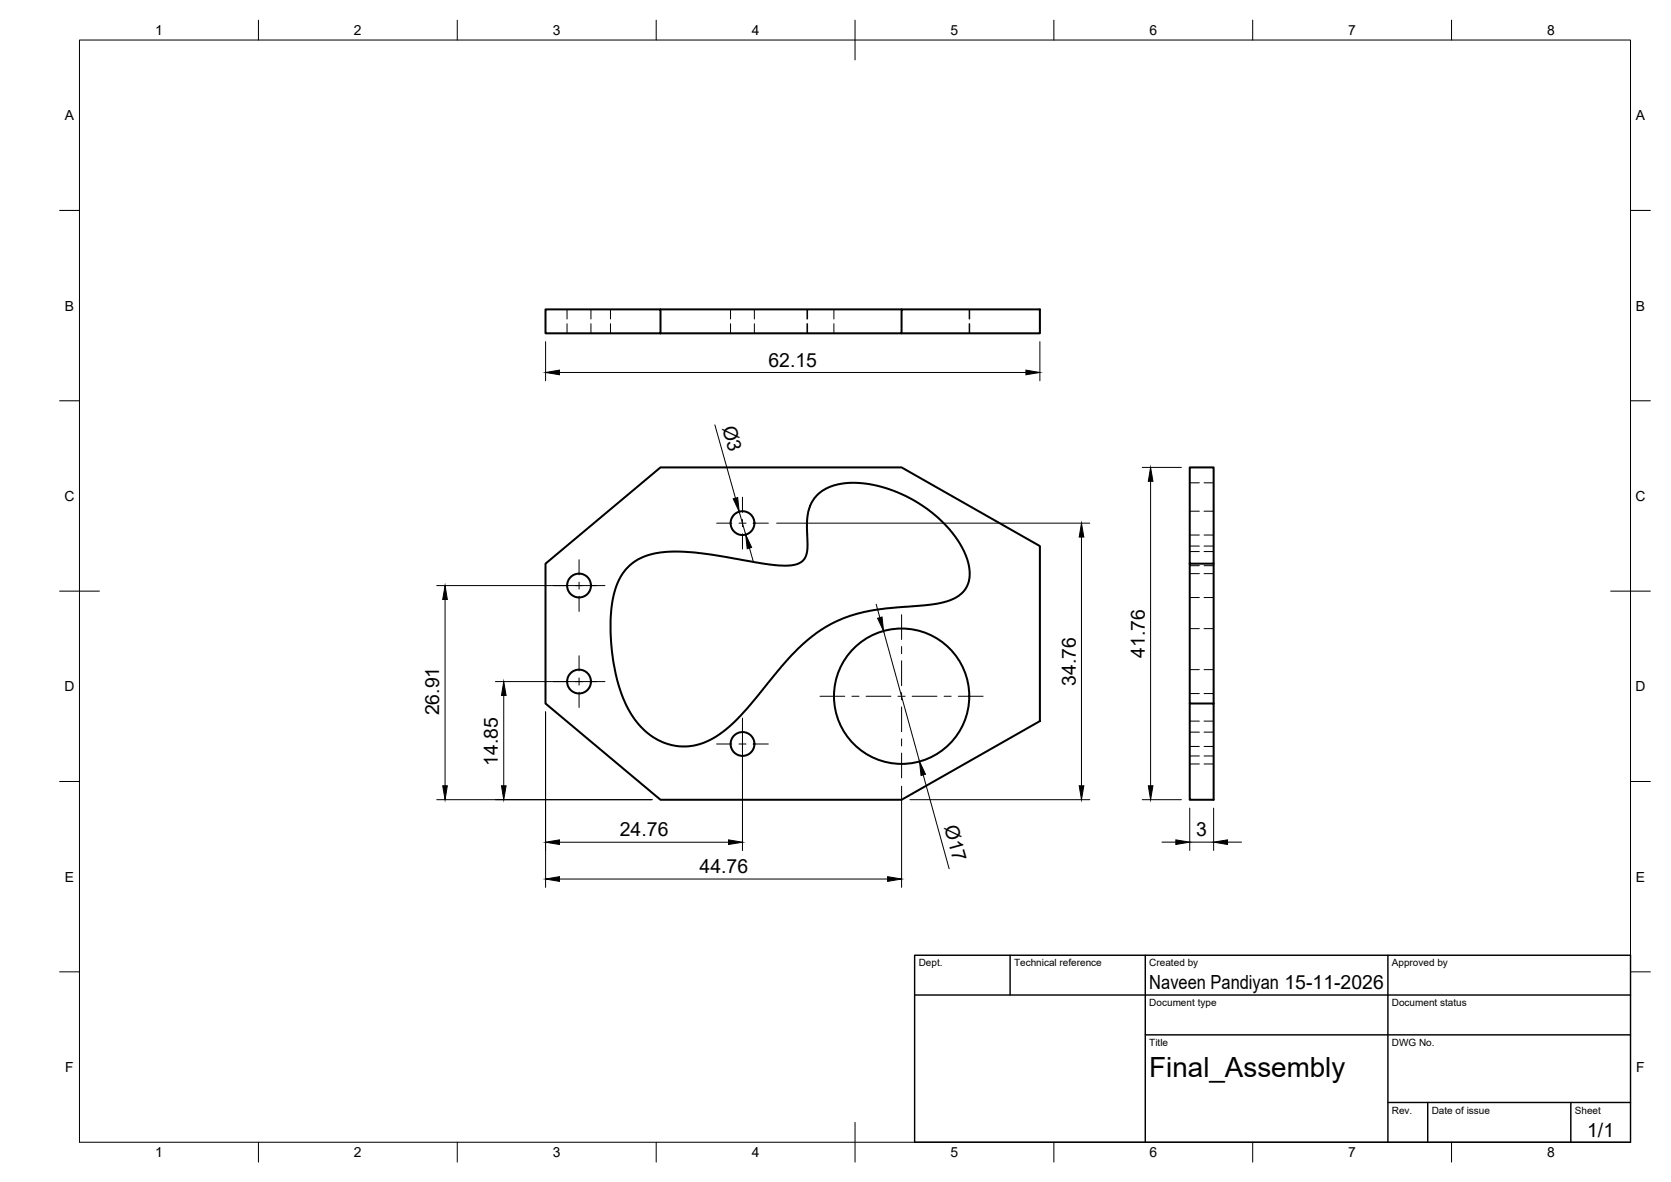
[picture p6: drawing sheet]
<svg xmlns="http://www.w3.org/2000/svg" width="420mm" height="297mm" viewBox="0 0 420 297" stroke-linecap="round" stroke-linejoin="round" font-family="sans-serif">
<!-- layer: Visible -->
<g fill="none" stroke="#000" stroke-width=".51">
<path d="M137.2 77.8h28.9v6h-28.9zM166.1 77.8h60.6M166.1 83.8h60.6v-6h34.8v6h-34.8M299.1 117.5h6.1v24.2h-6.1zM137.2 141.7l28.9-24.2h60.6l34.8 19.7v44l-34.8 19.8h-60.6l-28.9-24.2zM157.5 142.9l2.2-1.9 2.9-1.4 3.3-.7 3.3-.3 5.1 .2 4.5 .6 15.8 2.6 3.6 .1 2.5-.4 .9-.5 .6-.7 .6-1.4 .3-2.1-.2-5.5 .2-2 .6-2.4 .9-1.7 1.7-1.7 2.6-1.4 3-.8 3.3-.2 4.2 .5 5.5 1.6 4.6 2.2 5 3.3 2.3 2.1 2 2.1 2.6 3.6 1.8 3.7 .5 2.3 .1 1.9-.4 2-.9 1.7-1.4 1.4-2.1 1.1-4.3 1.1-11.6 1-5.8 .9-5.3 1.6-3 1.4-2.6 1.5-3.3 2.5-4 3.8-3.5 4-7.7 9.4-3.2 3.4-4.1 3.3-3.7 2-2.8 .7-3.1 .2-3-.6-2.6-1.1-2.7-1.8-2.1-2-2.1-3-1.9-3.9a48 48 0 0 1-2.1-26.5l1.1-2.9zM299.1 141.7v35.1h6.1v24.2h-6.1v-24.2M305.2 141.7v35.1"/>
<circle cx="186.7" cy="131.5" r="3"/>
<circle cx="145.6" cy="147.1" r="3"/>
<circle cx="145.6" cy="171.3" r="3"/>
<circle cx="226.7" cy="175" r="17"/>
<circle cx="186.7" cy="187" r="3"/>
</g>
<!-- layer: Hidden -->
<g fill="none" stroke="#000" stroke-width=".25">
<path d="M142.6 77.8v2.4M148.6 77.8v2.4M153.5 77.8v2.4M183.7 77.8v2.4M189.7 77.8v2.4M202.9 77.8v2.4M203.1 77.8v2.4M209.7 77.8v2.4M243.7 77.8v2.4M243.8 77.8v2.4M142.6 81.4v2.4M148.6 81.4v2.4"/>
<path d="M153.5 81.4v2.4M183.7 81.4v2.4M189.7 81.4v2.4M202.9 81.4v2.4M203.1 81.4v2.4M209.7 81.4v2.4M243.7 81.4v2.4M243.8 81.4v2.4M299.1 137.2h2.5M299.1 134.5h2.5M299.1 128.5h2.5M299.1 138.6h2.5"/>
<path d="M299.1 121.3h2.5M302.7 137.2h2.5M302.7 134.5h2.5M302.7 128.5h2.5M302.7 138.6h2.5M302.7 121.3h2.5M299.1 158h2.5M299.1 150.2h2.5M299.1 144.2h2.5M299.1 142.2h2.5M302.7 158h2.5M302.7 150.2h2.5"/>
<path d="M302.7 144.2h2.5M302.7 142.2h2.5M299.1 174.3h2.5M299.1 168.3h2.5M302.7 174.3h2.5M302.7 168.3h2.5M299.1 181.2h2.5M299.1 190h2.5M299.1 184h2.5M299.1 192h2.5M299.1 187.6h2.5M302.7 181.2h2.5"/>
<path d="M302.7 190h2.5M302.7 184h2.5M302.7 192h2.5M302.7 187.6h2.5"/>
</g>
<!-- layer: BORDER -->
<g fill="none" stroke="#000" stroke-width=".25">
<path d="M20 10.1h390v276.9h-390zM65 5.1v5M115 5.1v5M165 5.1v5M215 5.1v10M265 5.1v5M315 5.1v5M365 5.1v5M15 52.9h5M410 52.9h5M15 100.7h5M410 100.7h5"/>
<path d="M15 148.6h10M405 148.6h10M15 196.4h5M410 196.4h5M15 244.2h5M410 244.2h5M65 287v5M115 287v5M165 287v5M215 282.1v9.9M265 287v5M315 287v5"/>
<path d="M365 287v5"/>
</g>
<!-- layer: TITLEBLOCK -->
<path d="M230 240.1h180v46.9h-180zM230 250h180M254 240.1v9.9M288 240.1v46.9M349 240.1v46.9M288 260.1h122M349 277.1h61M359 277.1v9.9M395 277.1v9.9" fill="none" stroke="#000" stroke-width=".36"/>
<!-- layer: Smart Centers -->
<g fill="none" stroke="#000" stroke-width=".25">
<path d="M180.2 131.5h3.8M185.8 131.5h1.8M186.7 125v3.8M186.7 130.6v1.8M186.7 134.1v3.9M189.4 131.5h3.8M139.1 147.2h3.8M144.7 147.2h1.8M145.6 140.7v3.8M145.6 146.3v1.7M145.6 149.8v3.9M148.3 147.2h3.8"/>
<path d="M226.7 154.5v6.2M139.1 171.3h3.8M144.7 171.3h1.8M145.6 164.8v3.8M145.6 170.4v1.8M145.6 174v3.8M148.3 171.3h3.8M206.2 175h6.2M214.2 175h1.8M217.8 175h6.2M225.8 175h1.8M226.7 162.5v1.8"/>
<path d="M226.7 166.1v6.2M226.7 174.1v1.8M226.7 177.7v6.2M229.4 175h6.2M237.4 175h1.8M241 175h6.2M180.2 187h3.8M185.8 187h1.8M186.7 180.5v3.8M186.7 186.1v1.8M186.7 189.7v3.8M189.4 187h3.8"/>
<path d="M226.7 185.7v1.8M226.7 189.2v6.3"/>
</g>
<!-- layer: FD_Dimensions -->
<g fill="none" stroke="#000" stroke-width=".25">
<path d="M137.2 85.9v9.8M140.7 93.6h117.3M261.5 85.9v9.8M179.7 106.8l5.2 18.4M287.2 117.5h9.9M185.9 128.6l1.6 5.8M188.4 137.7l1 3.4M195.3 131.5h78.7M271.9 135v62.5M289.3 121v76.5M109.8 147.2h40.2M111.9 150.7v46.8"/>
<path d="M220.3 151.8l.9 3.4M222.2 158.6l9 32.8M124.6 171.3h25.4M126.7 174.8v22.7M137.2 178.9v44.1M186.7 182.6v31.1M226.7 197.6v25.4M232.1 194.7l6.6 23.6M109.8 201h54.2M140.7 211.7h42.5M228.8 201h45.2M287.2 201h9.9"/>
<path d="M292.2 211.6h3.5M299.1 203.1v10.6M299.1 211.6h6.1M305.2 203.1v10.6M308.7 211.6h3.5M140.7 220.9h82.5"/>
</g>
<g fill="#000" stroke="#000" stroke-width=".25">
<path d="M137.2 93.6l3.5-.6v1.2zM258 93l3.5 .6-3.5 .6zM184.4 125.4l1.1-.4 .4 3.6zM187.5 134.4l1.5 3.2-1.1 .3zM271.9 131.5l.6 3.5h-1.1zM289.3 117.5l.6 3.5h-1.2zM111.9 147.2l.6 3.5h-1.2zM220.7 155.4l1.1-.3 .4 3.5zM126.7 171.3l.6 3.5h-1.2zM111.3 197.5h1.2l-.6 3.5zM126.1 197.5h1.2l-.6 3.5zM231.2 191.4l1.5 3.2-1.1 .3z"/>
<path d="M271.4 197.5h1.1l-.6 3.5zM288.7 197.5h1.2l-.6 3.5zM137.2 211.7l3.5-.6v1.1zM183.2 211.1l3.5 .6-3.5 .5zM295.7 211.1l3.4 .5-3.4 .6zM305.2 211.6l3.5-.5v1.1zM137.2 220.9l3.5-.6v1.2zM223.2 220.3l3.5 .6-3.5 .6z"/>
</g>
<text font-size="7" x="289" y="270.6">Final_Assembly</text>
<g font-size="4.9">
<text x="193.2" y="92.1">62.15</text>
<text x="181.5" y="107.5" transform="rotate(74 181.5 107.5)">Ø3</text>
<text x="287.8" y="165.3" transform="rotate(-90 287.8 165.3)">41.76</text>
<text x="270.5" y="172.3" transform="rotate(-90 270.5 172.3)">34.76</text>
<text x="110.4" y="179.8" transform="rotate(-90 110.4 179.8)">26.91</text>
<text x="125.2" y="192.4" transform="rotate(-90 125.2 192.4)">14.85</text>
<text x="237.4" y="207.9" transform="rotate(75 237.4 207.9)">Ø17</text>
<text x="155.9" y="210.2">24.76</text>
<text x="300.8" y="210.2">3</text>
<text x="175.9" y="219.4">44.76</text>
<text x="289" y="248.5">Naveen Pandiyan 15-11-2026</text>
<text x="399.1" y="285.7">1/1</text>
</g>
<g font-size="3.5">
<text x="39" y="8.8">1</text>
<text x="89" y="8.8">2</text>
<text x="139" y="8.8">3</text>
<text x="189" y="8.8">4</text>
<text x="239" y="8.8">5</text>
<text x="289" y="8.8">6</text>
<text x="339" y="8.8">7</text>
<text x="389" y="8.8">8</text>
<text x="16.3" y="30.2">A</text>
<text x="411.3" y="30.2">A</text>
<text x="16.3" y="78">B</text>
<text x="411.3" y="78">B</text>
<text x="16.2" y="125.9">C</text>
<text x="411.2" y="125.9">C</text>
<text x="16.2" y="173.7">D</text>
<text x="411.2" y="173.7">D</text>
<text x="16.3" y="221.6">E</text>
<text x="411.3" y="221.6">E</text>
<text x="16.4" y="269.4">F</text>
<text x="411.4" y="269.4">F</text>
<text x="39" y="290.8">1</text>
<text x="89" y="290.8">2</text>
<text x="139" y="290.8">3</text>
<text x="189" y="290.8">4</text>
<text x="239" y="290.8">5</text>
<text x="289" y="290.8">6</text>
<text x="339" y="290.8">7</text>
<text x="389" y="290.8">8</text>
</g>
<g font-size="2.5">
<text x="231" y="242.9">Dept.</text>
<text x="255" y="242.9">Technical reference</text>
<text x="289" y="242.9">Created by</text>
<text x="350" y="242.9">Approved by</text>
<text x="289" y="252.8">Document type</text>
<text x="350" y="252.8">Document status</text>
<text x="289" y="262.9">Title</text>
<text x="350" y="262.9">DWG No.</text>
<text x="350" y="279.9">Rev.</text>
<text x="360" y="279.9">Date of issue</text>
<text x="396" y="279.9">Sheet</text>
</g>
</svg>
